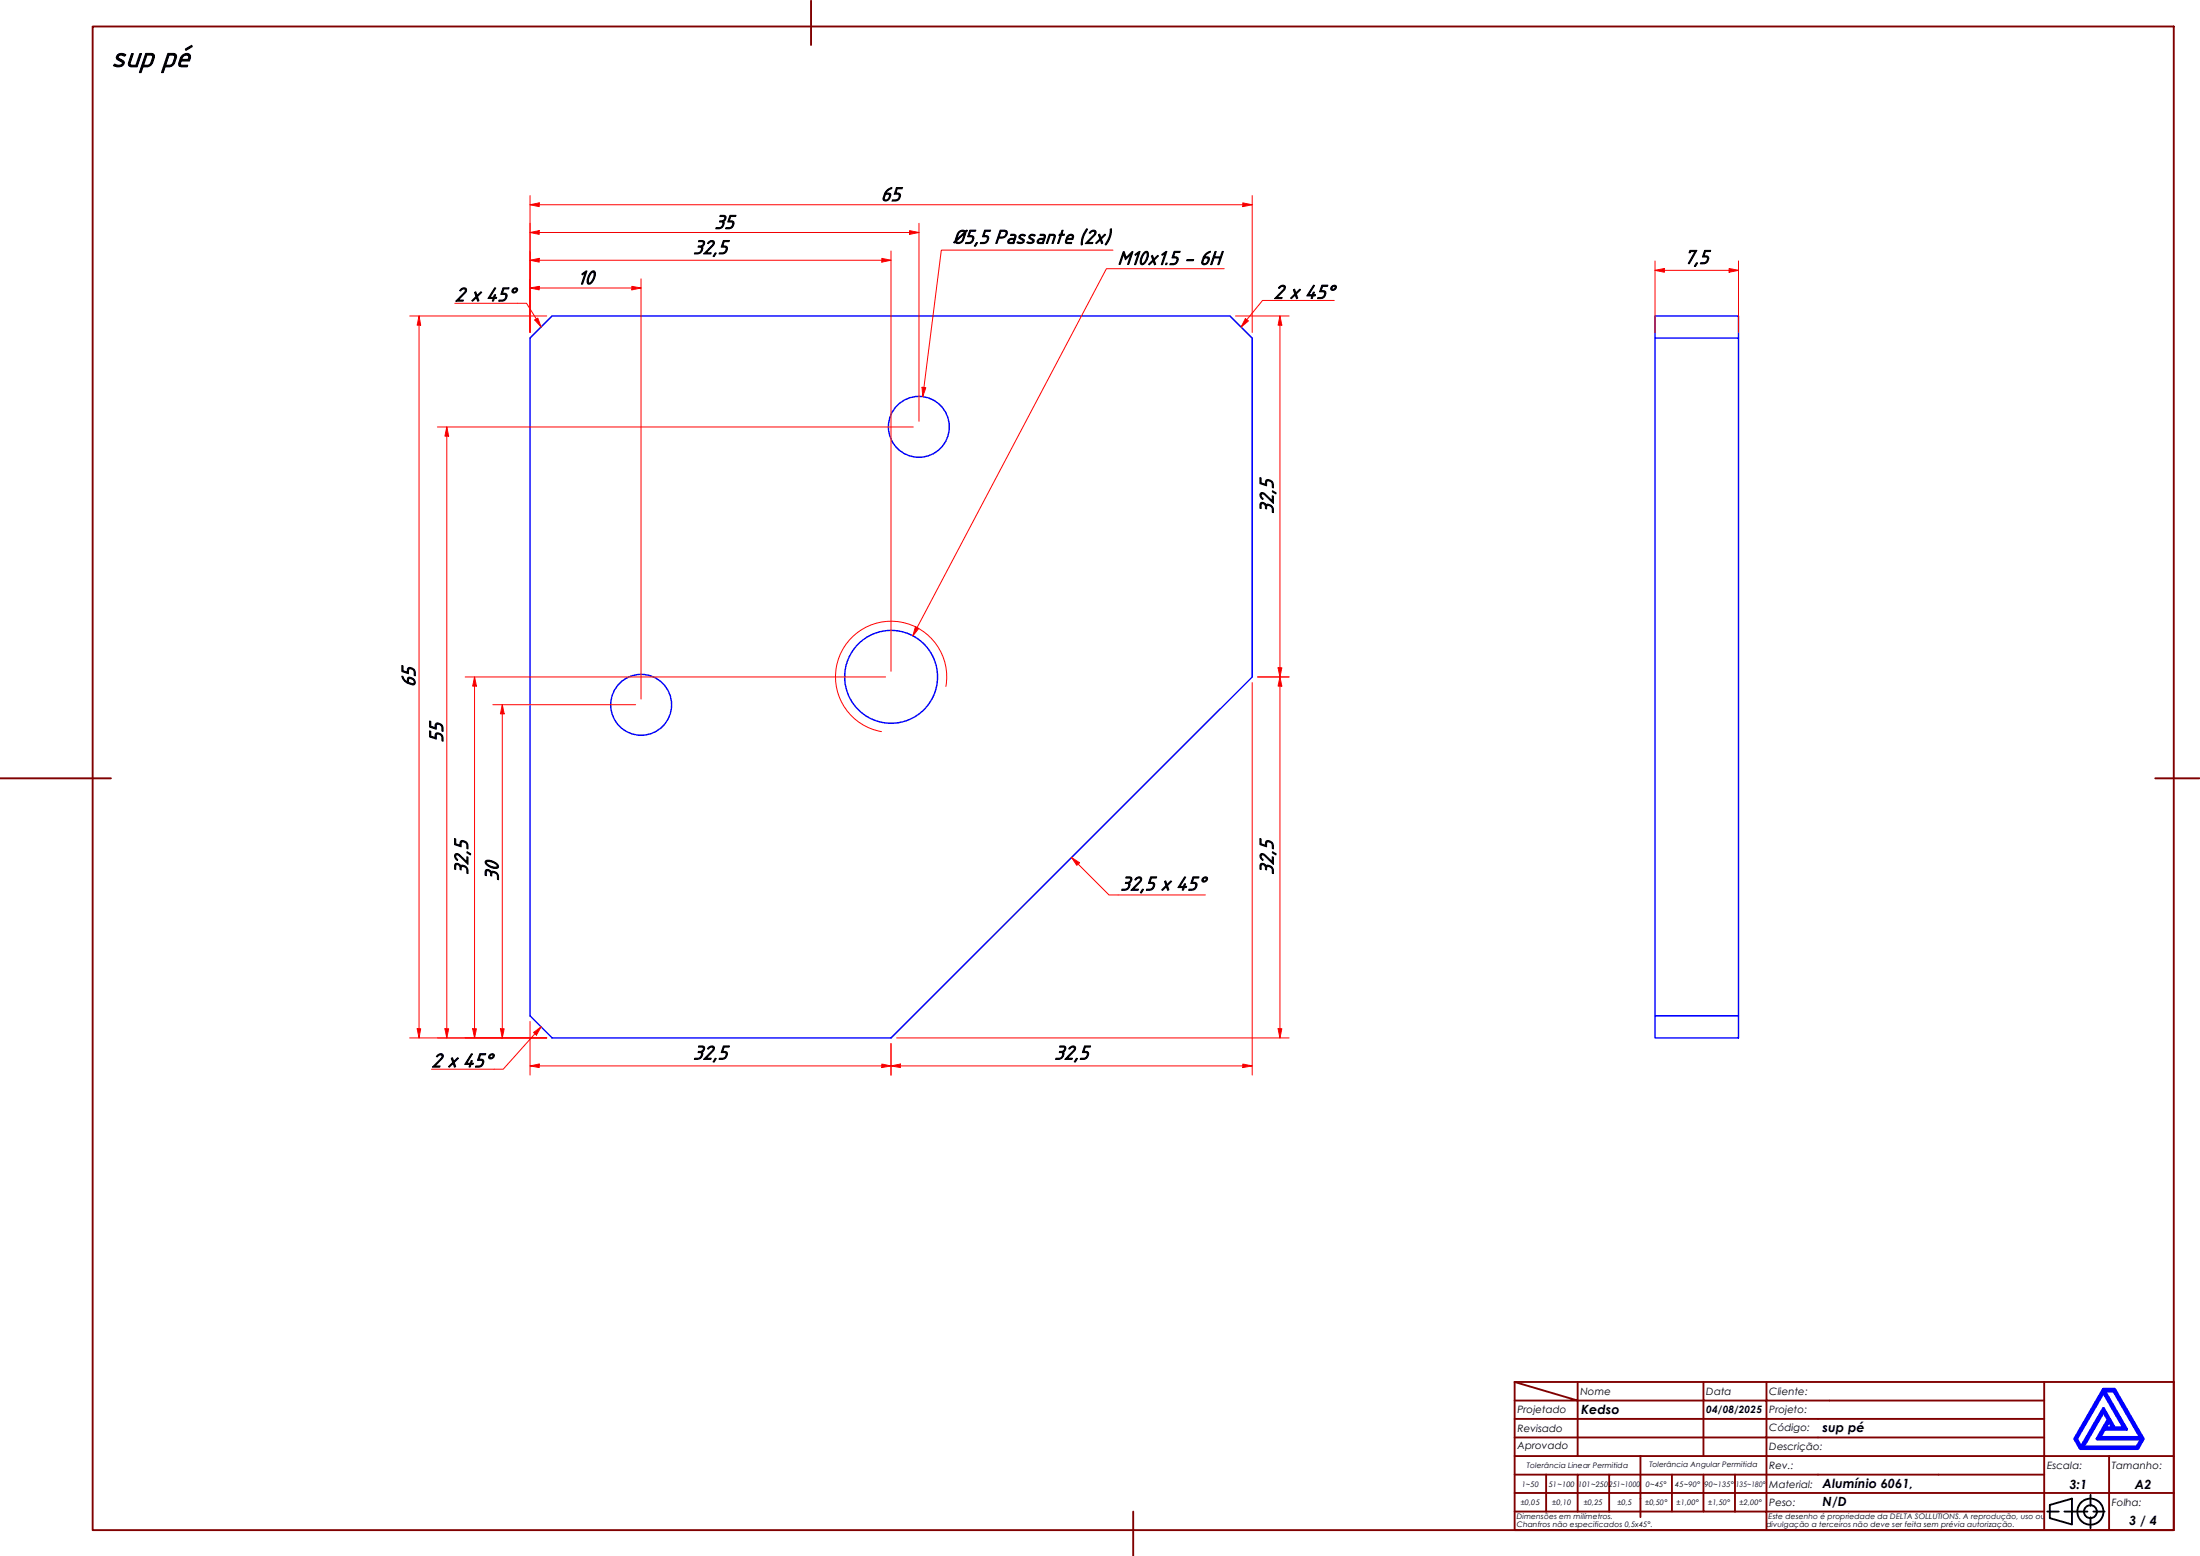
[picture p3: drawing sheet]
<svg xmlns="http://www.w3.org/2000/svg" width="594mm" height="420mm" viewBox="0 0 594 420" stroke-linecap="round" stroke-linejoin="round" font-family="sans-serif">
<!-- layer: Visible (ABNT) -->
<g fill="none" stroke="#00f" stroke-width=".38">
<path d="M149.1 85.3h183l6 6v91.5l-97.5 97.5h-91.5l-6-6v-183zM446.9 85.3h22.6v6h-22.6zM446.9 91.3v183M469.5 91.3v183M446.9 274.3h22.6v6h-22.6z"/>
<circle cx="248.1" cy="115.3" r="8.2"/>
<circle cx="173.1" cy="190.3" r="8.2"/>
<circle cx="240.6" cy="182.8" r="12.5"/>
</g>
<!-- layer: Visible Narrow (ABNT) -->
<path d="M255.4 185.4a15 15 0 0 0-12.2-17.4 15 15 0 0 0-17.4 12.2 15 15 0 0 0 12.2 17.4" fill="none" stroke="#f00" stroke-width=".27"/>
<!-- layer: Borda A3/A4 (ABNT) -->
<g fill="none" stroke="#800000" stroke-width=".51">
<path d="M25 7.2h562v406h-562zM219 .2v12M0 210.2h30M582 210.2h12M409 373.2l17 5h-17M409 373.2h178v40h-178zM426 378.2h34v4.9h17M426 378.2v15M426 373.2v5M460 373.2v5h17v4.9M477 373.2v5h75M552 373.2v20h-143"/>
<path d="M409 383.1h51v10.1M409 398.2h17M417.5 398.2v10M434.5 398.2h-8.5v10M443 393.2v16.5M451.5 398.2v10h-42.5M460 398.2v10h8.5M468.5 398.2v10M477 398.2h-42.5v10M477 383.1v5.1h-68M477 398.2v10h75M477 383.1h75"/>
<path d="M477 398.2h75M552 388.2h-75v10M569.5 393.2v9.9h17.5M587 393.2h-35v9.9h17.5v10.1M306 408.2v12M409 403.1h143v10.1M451.5 408.2h8.5M468.5 408.2h8.5v5"/>
</g>
<path d="M568 376l5.5 9.6h-2.5l-3-5.3-6 10.5-1.3-2.3zM568 375.1h3l7.7 13.4-1.4 2.6h-15.5l-1.5-2.6zM568.3 375.6h2.5l7.2 12.6h-11l1.3-2.3h5.9zM568 381.2l1.3 2.1-3 5.2h12l-1.3 2.3h-14.5zM569.5 383.8l1 1.8h-2z" fill="none" stroke="#00f" stroke-width=".83"/>
<!-- layer: 0 -->
<path d="M561.8 391.1h15.5" fill="none" stroke="#000" stroke-width=".27"/>
<g fill="none" stroke="#000" stroke-width=".51">
<path d="M552.8 408.2h3.1M553.5 406.4l6-1.7v6.9l-6-1.7zM557.5 408.2h6.2M564.5 403.6v3M564.5 409.7v3M565.3 408.2h3"/>
<circle cx="564.5" cy="408.2" r="3.5"/>
<circle cx="564.5" cy="408.2" r="1.75"/>
</g>
<path d="M143.1 55.3h2.5" fill="none" stroke="#f00" stroke-width=".27"/>
<path d="M143.1 55.3l2.5-.5v1z" fill="#f00"/>
<path d="M143.1 55.3l2.5-.5v1zM335.6 55.3h2.5" fill="none" stroke="#f00" stroke-width=".27"/>
<path d="M335.6 54.8l2.5 .5-2.5 .5z" fill="#f00"/>
<path d="M143.1 52.8v37M145.6 55.3h190M335.6 54.8l2.5 .5-2.5 .5zM338.1 52.8v37M113.2 85.3v2.5" fill="none" stroke="#f00" stroke-width=".27"/>
<path d="M113.2 85.3l.4 2.5h-1z" fill="#f00"/>
<path d="M113.2 85.3l.4 2.5h-1zM113.2 277.8v2.5" fill="none" stroke="#f00" stroke-width=".27"/>
<path d="M112.6 277.8h1l-.4 2.5z" fill="#f00"/>
<path d="M110.6 85.3h37M113.2 87.8v190M112.6 277.8h1l-.4 2.5zM110.6 280.3h37" fill="none" stroke="#f00" stroke-width=".27"/>
<path d="M289.4 231.6l1.7 1.7" fill="none" stroke="#f00" stroke-width=".27"/>
<path d="M289.4 231.6l2.1 1.4-.7 .7z" fill="#f00"/>
<path d="M289.4 231.6l2.1 1.4-.7 .7zM291.1 233.3l8.4 8.4h26" fill="none" stroke="#f00" stroke-width=".27"/>
<path d="M345.6 85.3v2.5" fill="none" stroke="#f00" stroke-width=".27"/>
<path d="M345.6 85.3l.5 2.5h-1z" fill="#f00"/>
<path d="M345.6 85.3l.5 2.5h-1zM345.6 180.3v2.5" fill="none" stroke="#f00" stroke-width=".27"/>
<path d="M345.1 180.3h1l-.5 2.5z" fill="#f00"/>
<path d="M333.6 85.3h14.5M345.6 87.8v92.5M339.6 182.8h8.5M345.1 180.3h1l-.5 2.5zM143.1 287.8h2.5" fill="none" stroke="#f00" stroke-width=".27"/>
<path d="M143.1 287.8l2.5-.5v1z" fill="#f00"/>
<path d="M143.1 287.8l2.5-.5v1zM238.1 287.8h2.5" fill="none" stroke="#f00" stroke-width=".27"/>
<path d="M238.1 287.3l2.5 .5-2.5 .5z" fill="#f00"/>
<path d="M143.1 275.8v14.5M345.6 277.8v2.5M145.6 287.8h92.5M238.1 287.3l2.5 .5-2.5 .5zM240.6 281.8v8.5" fill="none" stroke="#f00" stroke-width=".27"/>
<path d="M345.1 277.8h1l-.5 2.5z" fill="#f00"/>
<path d="M345.6 182.8v2.5M345.1 277.8h1l-.5 2.5z" fill="none" stroke="#f00" stroke-width=".27"/>
<path d="M345.6 182.8l.5 2.5h-1z" fill="#f00"/>
<path d="M339.6 182.8h8.5M345.6 182.8l.5 2.5h-1zM345.6 185.3v92.5M240.6 287.8h2.5M242.1 280.3h106" fill="none" stroke="#f00" stroke-width=".27"/>
<path d="M240.6 287.8l2.5-.5v1z" fill="#f00"/>
<path d="M240.6 287.8l2.5-.5v1zM335.6 287.8h2.5" fill="none" stroke="#f00" stroke-width=".27"/>
<path d="M335.6 287.3l2.5 .5-2.5 .5z" fill="#f00"/>
<path d="M338.1 184.3v106M240.6 281.8v8.5M243.1 287.8h92.5M335.6 287.3l2.5 .5-2.5 .5z" fill="none" stroke="#f00" stroke-width=".27"/>
<path d="M146.1 277.3l-1.6 1.8" fill="none" stroke="#f00" stroke-width=".27"/>
<path d="M144.1 278.8l2-1.5-1.3 2.2z" fill="#f00"/>
<path d="M336.7 86.3l-1.5 2M144.1 278.8l2-1.5-1.3 2.2zM144.5 279.1l-8.6 9.6h-19.4" fill="none" stroke="#f00" stroke-width=".27"/>
<path d="M336.3 86l.8 .7-1.9 1.6z" fill="#f00"/>
<path d="M144.8 86.1l1.3 2.2M336.3 86l.8 .7-1.9 1.6zM360.3 81.1h-19.4l-4.2 5.2" fill="none" stroke="#f00" stroke-width=".27"/>
<path d="M144.4 86.4l.8-.5 .9 2.4z" fill="#f00"/>
<path d="M122.8 81.9h19.4l2.6 4.2M144.4 86.4l.8-.5 .9 2.4z" fill="none" stroke="#f00" stroke-width=".27"/>
<path d="M143.1 77.8h2.5" fill="none" stroke="#f00" stroke-width=".27"/>
<path d="M143.1 77.8l2.5-.5v1z" fill="#f00"/>
<path d="M143.1 77.8l2.5-.5v1zM170.6 77.8h2.5" fill="none" stroke="#f00" stroke-width=".27"/>
<path d="M170.6 77.3l2.5 .5-2.5 .5z" fill="#f00"/>
<path d="M143.1 75.3v14.5M143.1 70.3h2.5M145.6 77.8h25M170.6 77.3l2.5 .5-2.5 .5zM173.1 75.3v113.5" fill="none" stroke="#f00" stroke-width=".27"/>
<path d="M143.1 70.3l2.5-.5v1z" fill="#f00"/>
<path d="M143.1 70.3l2.5-.5v1zM238.1 70.3h2.5" fill="none" stroke="#f00" stroke-width=".27"/>
<path d="M238.1 69.8l2.5 .5-2.5 .5z" fill="#f00"/>
<path d="M143.1 67.8v22M143.1 62.8h2.5M145.6 70.3h92.5M238.1 69.8l2.5 .5-2.5 .5zM240.6 67.8v113.5" fill="none" stroke="#f00" stroke-width=".27"/>
<path d="M143.1 62.8l2.5-.5v1z" fill="#f00"/>
<path d="M143.1 62.8l2.5-.5v1zM245.6 62.8h2.6" fill="none" stroke="#f00" stroke-width=".27"/>
<path d="M245.6 62.3l2.6 .5-2.6 .5z" fill="#f00"/>
<path d="M143.1 60.3v29.5M145.6 62.8h100M245.6 62.3l2.6 .5-2.6 .5zM248.2 60.3v53.5M135.6 277.8v2.5" fill="none" stroke="#f00" stroke-width=".27"/>
<path d="M135.1 277.8h1l-.5 2.5z" fill="#f00"/>
<path d="M135.6 190.3v2.5M135.1 277.8h1l-.5 2.5z" fill="none" stroke="#f00" stroke-width=".27"/>
<path d="M135.6 190.3l.5 2.5h-1z" fill="#f00"/>
<path d="M128.1 182.8v2.5M133.1 190.3h38.5M135.6 190.3l.5 2.5h-1zM135.6 192.8v85M133.1 280.3h14.5" fill="none" stroke="#f00" stroke-width=".27"/>
<path d="M128.1 182.8l.6 2.5h-1.1z" fill="#f00"/>
<path d="M128.1 182.8l.6 2.5h-1.1zM128.1 277.8v2.5" fill="none" stroke="#f00" stroke-width=".27"/>
<path d="M127.6 277.8h1.1l-.6 2.5z" fill="#f00"/>
<path d="M120.6 115.3v2.5M125.6 182.8h113.5M128.1 185.3v92.5M127.6 277.8h1.1l-.6 2.5zM125.6 280.3h22" fill="none" stroke="#f00" stroke-width=".27"/>
<path d="M120.6 115.3l.6 2.5h-1.1z" fill="#f00"/>
<path d="M120.6 115.3l.6 2.5h-1.1zM120.6 277.8v2.5" fill="none" stroke="#f00" stroke-width=".27"/>
<path d="M120.1 277.8h1.1l-.6 2.5z" fill="#f00"/>
<path d="M118.1 115.3h128.5M120.6 117.8v160M120.1 277.8h1.1l-.6 2.5zM118.1 280.3h29.5" fill="none" stroke="#f00" stroke-width=".27"/>
<path d="M247.6 169.5l-1.1 2.2" fill="none" stroke="#f00" stroke-width=".27"/>
<path d="M247.2 169.2l.9 .5-1.6 2z" fill="#f00"/>
<path d="M330.6 72.6h-31.8l-51.2 96.9M249.5 104.6l-.3 2.5M247.2 169.2l.9 .5-1.6 2z" fill="none" stroke="#f00" stroke-width=".27"/>
<path d="M249 104.6l1 .1-.8 2.4z" fill="#f00"/>
<path d="M300.5 67.5h-46.3l-4.7 37.1M249 104.6l1 .1-.8 2.4z" fill="none" stroke="#f00" stroke-width=".27"/>
<path d="M446.9 73h2.6" fill="none" stroke="#f00" stroke-width=".27"/>
<path d="M446.9 73l2.6-.5v1z" fill="#f00"/>
<path d="M446.9 73l2.6-.5v1zM466.9 73h2.6" fill="none" stroke="#f00" stroke-width=".27"/>
<path d="M466.9 72.5l2.6 .5-2.6 .5z" fill="#f00"/>
<path d="M446.9 70.5v19.3M449.5 73h17.4M466.9 72.5l2.6 .5-2.6 .5zM469.5 70.5v19.3" fill="none" stroke="#f00" stroke-width=".27"/>
<text font-size="8.1" x="30" y="17.9">sup pé</text>
<g font-size="5.6">
<text x="237.8" y="54.2">65</text>
<text x="192.8" y="61.7">35</text>
<text x="257.2" y="65.7">Ø5,5 Passante (2x)</text>
<text x="187.1" y="68.5">32,5</text>
<text x="301.8" y="71.4">M10x1.5 - 6H</text>
<text x="454.7" y="71.2">7,5</text>
<text x="155.8" y="76.7">10</text>
<text x="122.8" y="81.3">2 x 45°</text>
<text x="343.9" y="80.6">2 x 45°</text>
<text x="343.8" y="138.9" transform="rotate(-90 343.8 138.9)">32,5</text>
<text x="112.1" y="185.6" transform="rotate(-90 112.1 185.6)">65</text>
<text x="119.6" y="200.6" transform="rotate(-90 119.6 200.6)">55</text>
<text x="126.3" y="236.3" transform="rotate(-90 126.3 236.3)">32,5</text>
<text x="134.6" y="238" transform="rotate(-90 134.6 238)">30</text>
<text x="343.8" y="236.3" transform="rotate(-90 343.8 236.3)">32,5</text>
<text x="302.5" y="240.3">32,5 x 45°</text>
<text x="187.1" y="286">32,5</text>
<text x="284.6" y="286">32,5</text>
<text x="116.5" y="288.1">2 x 45°</text>
</g>
<g font-size="3.4">
<text x="427" y="381.9">Kedso</text>
<text x="492.1" y="386.8">sup pé</text>
<text x="492.1" y="401.9">Alumínio 6061,</text>
<text x="558.8" y="401.9">3:1</text>
<text x="576.5" y="401.9">A2</text>
<text x="492.1" y="406.7">N/D</text>
<text x="575" y="411.7">3 / 4</text>
</g>
<g font-size="2.7">
<text x="426.8" y="376.7">Nome</text>
<text x="460.8" y="376.7">Data</text>
<text x="477.8" y="376.7">Cliente:</text>
<text x="409.8" y="381.4">Projetado</text>
<text x="460.8" y="381.5">04/08/2025</text>
<text x="477.8" y="381.4">Projeto:</text>
<text x="409.8" y="386.7">Revisado</text>
<text x="477.8" y="386.4">Código:</text>
<text x="409.8" y="391.4">Aprovado</text>
<text x="477.8" y="391.5">Descrição:</text>
<text x="477.8" y="401.7">Material:</text>
<text x="477.8" y="396.7">Rev.:</text>
<text x="552.8" y="396.7">Escala:</text>
<text x="570.3" y="396.7">Tamanho:</text>
<text x="477.8" y="406.6">Peso:</text>
<text x="570.3" y="406.7">Folha:</text>
</g>
<g font-size="2">
<text x="410.9" y="401.4">1~50</text>
<text x="412.3" y="396.4">Tolerância Linear Permitida</text>
<text x="418.2" y="401.4">51~100</text>
<text x="426.1" y="401.4">101~250</text>
<text x="434.5" y="401.4">251~1000</text>
<text x="444.4" y="401.4">0~45°</text>
<text x="445.4" y="396.2">Tolerância Angular Permitida</text>
<text x="452.4" y="401.4">45~90°</text>
<text x="460.3" y="401.4">90~135°</text>
<text x="468.7" y="401.4">135~180°</text>
<text x="410.7" y="406.3">±0,05</text>
<text x="419.2" y="406.3">±0,10</text>
<text x="427.7" y="406.3">±0,25</text>
<text x="436.8" y="406.3">±0,5</text>
<text x="444.2" y="406.3">±0,50°</text>
<text x="452.8" y="406.3">±1,00°</text>
<text x="461.3" y="406.3">±1,50°</text>
<text x="469.7" y="406.3">±2,00°</text>
<text x="409.6" y="410.2">Dimensões em milímetros.</text>
<text x="409.6" y="412.3">Chanfros não especificados 0,5x45°.</text>
<text x="477" y="412.3">divulgação a terceiros não deve ser feita sem prévia autorização.</text>
<text x="477.6" y="410.2">Este desenho é propriedade da DELTA SOLLUTIONS. A reprodução, uso ou</text>
</g>
</svg>
